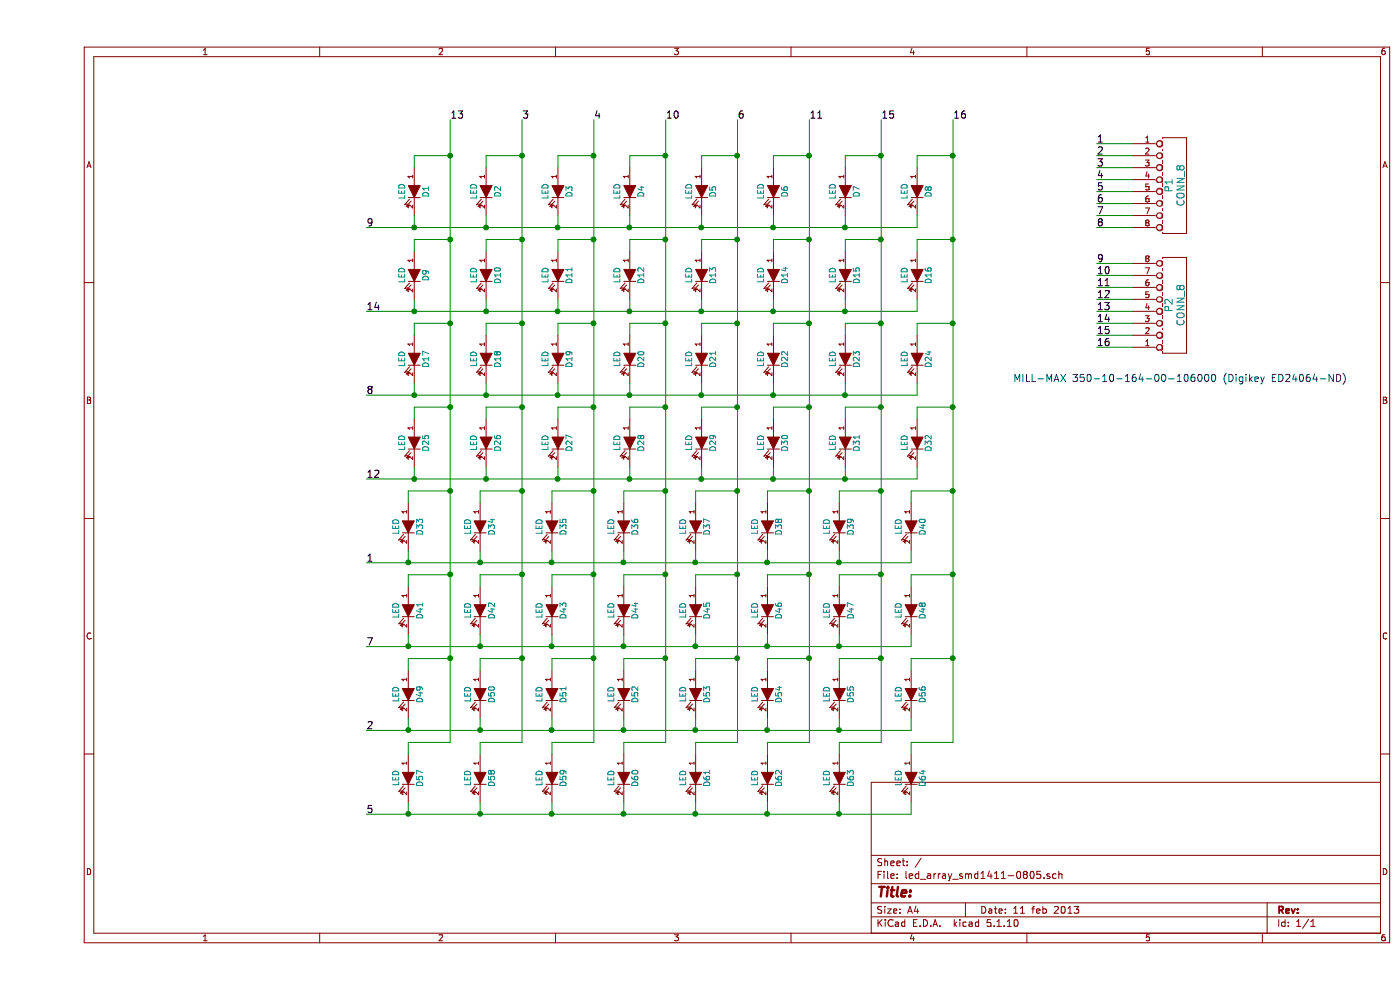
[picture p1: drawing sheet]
EESchema Schematic File Version 4
EELAYER 30 0
EELAYER END
$Descr A4 11693 8268
encoding utf-8
Sheet 1 1
Title ""
Date "11 feb 2013"
Rev ""
Comp ""
Comment1 ""
Comment2 ""
Comment3 ""
Comment4 ""
$EndDescr
Text Label 7650 1000 0    60   ~ 0
16
Text Label 7050 1000 0    60   ~ 0
15
Text Label 6450 1000 0    60   ~ 0
11
Text Label 5850 1000 0    60   ~ 0
6
Text Label 5250 1000 0    60   ~ 0
10
Text Label 4650 1000 0    60   ~ 0
4
Text Label 4050 1000 0    60   ~ 0
3
Text Label 3450 1000 0    60   ~ 0
13
Text Label 2750 6800 0    60   ~ 0
5
Text Label 2750 6100 0    60   ~ 0
2
Text Label 2750 5400 0    60   ~ 0
7
Text Label 2750 4700 0    60   ~ 0
1
Text Label 2750 4000 0    60   ~ 0
12
Text Label 2750 3300 0    60   ~ 0
8
Text Label 2750 2600 0    60   ~ 0
14
Text Label 2750 1900 0    60   ~ 0
9
Connection ~ 6700 6800
Wire Wire Line
	7300 6700 7300 6800
Wire Wire Line
	7300 6800 6700 6800
Connection ~ 5500 6800
Wire Wire Line
	6100 6800 6100 6700
Connection ~ 4300 6800
Wire Wire Line
	4900 6800 4900 6700
Connection ~ 3100 6800
Wire Wire Line
	3700 6800 3700 6700
Connection ~ 6700 6100
Wire Wire Line
	7300 6000 7300 6100
Wire Wire Line
	7300 6100 6700 6100
Connection ~ 5500 6100
Connection ~ 4900 6100
Wire Wire Line
	5500 6100 5500 6000
Connection ~ 3700 6100
Wire Wire Line
	4300 6100 4300 6000
Wire Wire Line
	3100 6100 3100 6000
Connection ~ 6100 5400
Wire Wire Line
	6700 5400 6700 5300
Connection ~ 4900 5400
Wire Wire Line
	5500 5400 5500 5300
Connection ~ 3700 5400
Connection ~ 3100 5400
Wire Wire Line
	3700 5400 3700 5300
Connection ~ 6700 4700
Wire Wire Line
	7300 4600 7300 4700
Wire Wire Line
	7300 4700 6700 4700
Connection ~ 5500 4700
Wire Wire Line
	6100 4700 6100 4600
Connection ~ 4300 4700
Wire Wire Line
	4900 4700 4900 4600
Connection ~ 3100 4700
Wire Wire Line
	3700 4700 3700 4600
Connection ~ 6150 4000
Wire Wire Line
	6750 4000 6750 3900
Connection ~ 4950 4000
Wire Wire Line
	5550 4000 5550 3900
Connection ~ 3750 4000
Connection ~ 3150 4000
Wire Wire Line
	3750 4000 3750 3900
Connection ~ 6150 3300
Wire Wire Line
	6750 3300 6750 3200
Connection ~ 4950 3300
Wire Wire Line
	5550 3300 5550 3200
Connection ~ 3750 3300
Wire Wire Line
	4350 3300 4350 3200
Wire Wire Line
	3150 3300 3150 3200
Connection ~ 6750 2600
Wire Wire Line
	7350 2500 7350 2600
Wire Wire Line
	7350 2600 6750 2600
Connection ~ 5550 2600
Wire Wire Line
	6150 2600 6150 2500
Connection ~ 4350 2600
Wire Wire Line
	4950 2600 4950 2500
Connection ~ 3150 2600
Wire Wire Line
	3750 2600 3750 2500
Connection ~ 6150 1900
Connection ~ 4950 1900
Connection ~ 3750 1900
Wire Wire Line
	6750 1900 6750 1800
Wire Wire Line
	5550 1900 5550 1800
Wire Wire Line
	4350 1900 4350 1800
Wire Wire Line
	3150 1900 3150 1800
Connection ~ 7650 4800
Wire Wire Line
	7300 5600 7300 5500
Wire Wire Line
	7300 5500 7650 5500
Connection ~ 7650 3400
Wire Wire Line
	7300 4200 7300 4100
Wire Wire Line
	7300 4100 7650 4100
Connection ~ 7650 2000
Wire Wire Line
	7350 2800 7350 2700
Wire Wire Line
	7350 2700 7650 2700
Wire Wire Line
	7350 1400 7350 1300
Wire Wire Line
	7350 1300 7650 1300
Connection ~ 7050 5500
Wire Wire Line
	6700 6300 6700 6200
Wire Wire Line
	6700 6200 7050 6200
Wire Wire Line
	7050 6200 7050 5500
Connection ~ 7050 4100
Wire Wire Line
	6700 4900 6700 4800
Wire Wire Line
	6700 4800 7050 4800
Connection ~ 7050 2700
Wire Wire Line
	6750 3500 6750 3400
Wire Wire Line
	6750 3400 7050 3400
Connection ~ 7050 1300
Wire Wire Line
	6750 2100 6750 2000
Wire Wire Line
	6750 2000 7050 2000
Connection ~ 6450 5500
Wire Wire Line
	6100 6300 6100 6200
Wire Wire Line
	6100 6200 6450 6200
Wire Wire Line
	6450 6200 6450 5500
Connection ~ 6450 4100
Wire Wire Line
	6100 4900 6100 4800
Wire Wire Line
	6100 4800 6450 4800
Connection ~ 6450 2700
Wire Wire Line
	6150 3500 6150 3400
Wire Wire Line
	6150 3400 6450 3400
Connection ~ 6450 1300
Wire Wire Line
	6150 2100 6150 2000
Wire Wire Line
	6150 2000 6450 2000
Connection ~ 5850 5500
Wire Wire Line
	5500 6300 5500 6200
Wire Wire Line
	5500 6200 5850 6200
Wire Wire Line
	5850 6200 5850 5500
Connection ~ 5850 4100
Wire Wire Line
	5500 4900 5500 4800
Wire Wire Line
	5500 4800 5850 4800
Connection ~ 5850 2700
Wire Wire Line
	5550 3500 5550 3400
Wire Wire Line
	5550 3400 5850 3400
Connection ~ 5850 1300
Wire Wire Line
	5550 2100 5550 2000
Wire Wire Line
	5550 2000 5850 2000
Connection ~ 5250 5500
Wire Wire Line
	4900 6300 4900 6200
Wire Wire Line
	4900 6200 5250 6200
Wire Wire Line
	5250 6200 5250 5500
Connection ~ 5250 4100
Wire Wire Line
	4900 4900 4900 4800
Wire Wire Line
	4900 4800 5250 4800
Connection ~ 5250 2700
Wire Wire Line
	4950 3500 4950 3400
Wire Wire Line
	4950 3400 5250 3400
Wire Wire Line
	4950 2100 4950 2000
Wire Wire Line
	4950 2000 5250 2000
Connection ~ 4650 4800
Wire Wire Line
	4300 5600 4300 5500
Wire Wire Line
	4300 5500 4650 5500
Connection ~ 4650 3400
Wire Wire Line
	4300 4200 4300 4100
Wire Wire Line
	4300 4100 4650 4100
Connection ~ 4650 2000
Wire Wire Line
	4350 2800 4350 2700
Wire Wire Line
	4350 2700 4650 2700
Wire Wire Line
	4350 1400 4350 1300
Wire Wire Line
	4350 1300 4650 1300
Connection ~ 4050 5500
Wire Wire Line
	3700 6300 3700 6200
Wire Wire Line
	3700 6200 4050 6200
Wire Wire Line
	4050 6200 4050 5500
Connection ~ 4050 4100
Wire Wire Line
	3700 4900 3700 4800
Wire Wire Line
	3700 4800 4050 4800
Connection ~ 4050 2700
Wire Wire Line
	3750 3500 3750 3400
Wire Wire Line
	3750 3400 4050 3400
Connection ~ 4050 1300
Wire Wire Line
	3750 2100 3750 2000
Wire Wire Line
	3750 2000 4050 2000
Wire Wire Line
	3450 1000 3450 1300
Connection ~ 3450 4800
Wire Wire Line
	3100 5600 3100 5500
Wire Wire Line
	3100 5500 3450 5500
Connection ~ 3450 3400
Wire Wire Line
	3100 4200 3100 4100
Wire Wire Line
	3100 4100 3450 4100
Connection ~ 3450 2000
Wire Wire Line
	3150 2800 3150 2700
Wire Wire Line
	3150 2700 3450 2700
Wire Wire Line
	3150 1400 3150 1300
Wire Wire Line
	3150 1300 3450 1300
Wire Wire Line
	9150 2900 8850 2900
Wire Wire Line
	9150 2700 8850 2700
Wire Wire Line
	9150 2500 8850 2500
Wire Wire Line
	9150 2300 8850 2300
Wire Wire Line
	9150 2200 8850 2200
Wire Wire Line
	9150 1800 8850 1800
Wire Wire Line
	9150 1600 8850 1600
Wire Wire Line
	9150 1400 8850 1400
Wire Wire Line
	9150 1200 8850 1200
Wire Wire Line
	9150 1300 8850 1300
Wire Wire Line
	9150 1500 8850 1500
Wire Wire Line
	9150 1700 8850 1700
Wire Wire Line
	9150 1900 8850 1900
Wire Wire Line
	9150 2400 8850 2400
Wire Wire Line
	9150 2600 8850 2600
Wire Wire Line
	9150 2800 8850 2800
Wire Wire Line
	3450 2000 3150 2000
Wire Wire Line
	3150 2000 3150 2100
Connection ~ 3450 1300
Wire Wire Line
	3450 3400 3150 3400
Wire Wire Line
	3150 3400 3150 3500
Connection ~ 3450 2700
Wire Wire Line
	3450 4800 3100 4800
Wire Wire Line
	3100 4800 3100 4900
Connection ~ 3450 4100
Wire Wire Line
	3450 6200 3100 6200
Wire Wire Line
	3100 6200 3100 6300
Connection ~ 3450 5500
Wire Wire Line
	4050 1300 3750 1300
Wire Wire Line
	3750 1300 3750 1400
Wire Wire Line
	4050 2700 3750 2700
Wire Wire Line
	3750 2700 3750 2800
Connection ~ 4050 2000
Wire Wire Line
	4050 4100 3700 4100
Wire Wire Line
	3700 4100 3700 4200
Connection ~ 4050 3400
Wire Wire Line
	4050 5500 3700 5500
Wire Wire Line
	3700 5500 3700 5600
Connection ~ 4050 4800
Wire Wire Line
	4650 2000 4350 2000
Wire Wire Line
	4350 2000 4350 2100
Connection ~ 4650 1300
Wire Wire Line
	4650 3400 4350 3400
Wire Wire Line
	4350 3400 4350 3500
Connection ~ 4650 2700
Wire Wire Line
	4650 4800 4300 4800
Wire Wire Line
	4300 4800 4300 4900
Connection ~ 4650 4100
Wire Wire Line
	4650 1000 4650 1300
Wire Wire Line
	4650 6200 4300 6200
Wire Wire Line
	4300 6200 4300 6300
Connection ~ 4650 5500
Wire Wire Line
	5250 1300 4950 1300
Wire Wire Line
	4950 1300 4950 1400
Connection ~ 5250 1300
Wire Wire Line
	5250 2700 4950 2700
Wire Wire Line
	4950 2700 4950 2800
Connection ~ 5250 2000
Wire Wire Line
	5250 4100 4900 4100
Wire Wire Line
	4900 4100 4900 4200
Connection ~ 5250 3400
Wire Wire Line
	5250 5500 4900 5500
Wire Wire Line
	4900 5500 4900 5600
Connection ~ 5250 4800
Wire Wire Line
	5850 1300 5550 1300
Wire Wire Line
	5550 1300 5550 1400
Wire Wire Line
	5850 2700 5550 2700
Wire Wire Line
	5550 2700 5550 2800
Connection ~ 5850 2000
Wire Wire Line
	5850 4100 5500 4100
Wire Wire Line
	5500 4100 5500 4200
Connection ~ 5850 3400
Wire Wire Line
	5850 5500 5500 5500
Wire Wire Line
	5500 5500 5500 5600
Connection ~ 5850 4800
Wire Wire Line
	6450 1300 6150 1300
Wire Wire Line
	6150 1300 6150 1400
Wire Wire Line
	6450 2700 6150 2700
Wire Wire Line
	6150 2700 6150 2800
Connection ~ 6450 2000
Wire Wire Line
	6450 4100 6100 4100
Wire Wire Line
	6100 4100 6100 4200
Connection ~ 6450 3400
Wire Wire Line
	6450 5500 6100 5500
Wire Wire Line
	6100 5500 6100 5600
Connection ~ 6450 4800
Wire Wire Line
	7050 1300 6750 1300
Wire Wire Line
	6750 1300 6750 1400
Wire Wire Line
	7050 2700 6750 2700
Wire Wire Line
	6750 2700 6750 2800
Connection ~ 7050 2000
Wire Wire Line
	7050 4100 6700 4100
Wire Wire Line
	6700 4100 6700 4200
Connection ~ 7050 3400
Wire Wire Line
	7050 5500 6700 5500
Wire Wire Line
	6700 5500 6700 5600
Connection ~ 7050 4800
Wire Wire Line
	7650 2000 7350 2000
Wire Wire Line
	7350 2000 7350 2100
Connection ~ 7650 1300
Wire Wire Line
	7650 3400 7350 3400
Wire Wire Line
	7350 3400 7350 3500
Connection ~ 7650 2700
Wire Wire Line
	7650 4800 7300 4800
Wire Wire Line
	7300 4800 7300 4900
Connection ~ 7650 4100
Wire Wire Line
	7650 1000 7650 1300
Wire Wire Line
	7650 6200 7300 6200
Wire Wire Line
	7300 6200 7300 6300
Connection ~ 7650 5500
Wire Wire Line
	3750 1900 3750 1800
Wire Wire Line
	4950 1900 4950 1800
Wire Wire Line
	6150 1900 6150 1800
Wire Wire Line
	7350 1800 7350 1900
Connection ~ 3150 1900
Connection ~ 4350 1900
Connection ~ 5550 1900
Wire Wire Line
	7350 1900 6750 1900
Connection ~ 6750 1900
Wire Wire Line
	3150 2600 3150 2500
Wire Wire Line
	4350 2600 4350 2500
Connection ~ 3750 2600
Wire Wire Line
	5550 2600 5550 2500
Connection ~ 4950 2600
Wire Wire Line
	6750 2600 6750 2500
Connection ~ 6150 2600
Wire Wire Line
	3750 3300 3750 3200
Connection ~ 3150 3300
Wire Wire Line
	4950 3300 4950 3200
Connection ~ 4350 3300
Wire Wire Line
	6150 3300 6150 3200
Connection ~ 5550 3300
Wire Wire Line
	2750 3300 3150 3300
Wire Wire Line
	7350 3300 7350 3200
Connection ~ 6750 3300
Wire Wire Line
	3150 4000 3150 3900
Wire Wire Line
	4350 4000 4350 3900
Wire Wire Line
	4950 4000 4950 3900
Connection ~ 4350 4000
Wire Wire Line
	6150 4000 6150 3900
Connection ~ 5550 4000
Wire Wire Line
	2750 4000 3150 4000
Wire Wire Line
	7350 4000 7350 3900
Connection ~ 6750 4000
Wire Wire Line
	3100 4700 3100 4600
Wire Wire Line
	4300 4700 4300 4600
Connection ~ 3700 4700
Wire Wire Line
	5500 4700 5500 4600
Connection ~ 4900 4700
Wire Wire Line
	6700 4700 6700 4600
Connection ~ 6100 4700
Wire Wire Line
	3100 5400 3100 5300
Wire Wire Line
	4300 5400 4300 5300
Wire Wire Line
	4900 5400 4900 5300
Connection ~ 4300 5400
Wire Wire Line
	6100 5400 6100 5300
Connection ~ 5500 5400
Wire Wire Line
	2750 5400 3100 5400
Wire Wire Line
	7300 5400 7300 5300
Connection ~ 6700 5400
Wire Wire Line
	3700 6100 3700 6000
Connection ~ 3100 6100
Wire Wire Line
	4900 6100 4900 6000
Connection ~ 4300 6100
Wire Wire Line
	6100 6100 6100 6000
Wire Wire Line
	6700 6100 6700 6000
Connection ~ 6100 6100
Wire Wire Line
	3100 6800 3100 6700
Wire Wire Line
	4300 6800 4300 6700
Connection ~ 3700 6800
Wire Wire Line
	5500 6800 5500 6700
Connection ~ 4900 6800
Wire Wire Line
	6700 6800 6700 6700
Connection ~ 6100 6800
$Comp
L led_array_smd1411-0805:LED D33
U 1 1
P 3100 4400
F 0 "D33" H 3100 4500 50  0000 C CNN
F 1 "LED" H 3100 4300 50  0000 C CNN
F 2 "" H 3100 4400 60  0001 C CNN
F 3 "" H 3100 4400 60  0001 C CNN
	1    3100 4400
	0    1    1    0   
$EndComp
$Comp
L led_array_smd1411-0805:LED D34
U 1 1
P 3700 4400
F 0 "D34" H 3700 4500 50  0000 C CNN
F 1 "LED" H 3700 4300 50  0000 C CNN
F 2 "" H 3700 4400 60  0001 C CNN
F 3 "" H 3700 4400 60  0001 C CNN
	1    3700 4400
	0    1    1    0   
$EndComp
$Comp
L led_array_smd1411-0805:LED D36
U 1 1
P 4900 4400
F 0 "D36" H 4900 4500 50  0000 C CNN
F 1 "LED" H 4900 4300 50  0000 C CNN
F 2 "" H 4900 4400 60  0001 C CNN
F 3 "" H 4900 4400 60  0001 C CNN
	1    4900 4400
	0    1    1    0   
$EndComp
$Comp
L led_array_smd1411-0805:LED D35
U 1 1
P 4300 4400
F 0 "D35" H 4300 4500 50  0000 C CNN
F 1 "LED" H 4300 4300 50  0000 C CNN
F 2 "" H 4300 4400 60  0001 C CNN
F 3 "" H 4300 4400 60  0001 C CNN
	1    4300 4400
	0    1    1    0   
$EndComp
$Comp
L led_array_smd1411-0805:LED D39
U 1 1
P 6700 4400
F 0 "D39" H 6700 4500 50  0000 C CNN
F 1 "LED" H 6700 4300 50  0000 C CNN
F 2 "" H 6700 4400 60  0001 C CNN
F 3 "" H 6700 4400 60  0001 C CNN
	1    6700 4400
	0    1    1    0   
$EndComp
$Comp
L led_array_smd1411-0805:LED D40
U 1 1
P 7300 4400
F 0 "D40" H 7300 4500 50  0000 C CNN
F 1 "LED" H 7300 4300 50  0000 C CNN
F 2 "" H 7300 4400 60  0001 C CNN
F 3 "" H 7300 4400 60  0001 C CNN
	1    7300 4400
	0    1    1    0   
$EndComp
$Comp
L led_array_smd1411-0805:LED D38
U 1 1
P 6100 4400
F 0 "D38" H 6100 4500 50  0000 C CNN
F 1 "LED" H 6100 4300 50  0000 C CNN
F 2 "" H 6100 4400 60  0001 C CNN
F 3 "" H 6100 4400 60  0001 C CNN
	1    6100 4400
	0    1    1    0   
$EndComp
$Comp
L led_array_smd1411-0805:LED D37
U 1 1
P 5500 4400
F 0 "D37" H 5500 4500 50  0000 C CNN
F 1 "LED" H 5500 4300 50  0000 C CNN
F 2 "" H 5500 4400 60  0001 C CNN
F 3 "" H 5500 4400 60  0001 C CNN
	1    5500 4400
	0    1    1    0   
$EndComp
$Comp
L led_array_smd1411-0805:LED D45
U 1 1
P 5500 5100
F 0 "D45" H 5500 5200 50  0000 C CNN
F 1 "LED" H 5500 5000 50  0000 C CNN
F 2 "" H 5500 5100 60  0001 C CNN
F 3 "" H 5500 5100 60  0001 C CNN
	1    5500 5100
	0    1    1    0   
$EndComp
$Comp
L led_array_smd1411-0805:LED D46
U 1 1
P 6100 5100
F 0 "D46" H 6100 5200 50  0000 C CNN
F 1 "LED" H 6100 5000 50  0000 C CNN
F 2 "" H 6100 5100 60  0001 C CNN
F 3 "" H 6100 5100 60  0001 C CNN
	1    6100 5100
	0    1    1    0   
$EndComp
$Comp
L led_array_smd1411-0805:LED D48
U 1 1
P 7300 5100
F 0 "D48" H 7300 5200 50  0000 C CNN
F 1 "LED" H 7300 5000 50  0000 C CNN
F 2 "" H 7300 5100 60  0001 C CNN
F 3 "" H 7300 5100 60  0001 C CNN
	1    7300 5100
	0    1    1    0   
$EndComp
$Comp
L led_array_smd1411-0805:LED D47
U 1 1
P 6700 5100
F 0 "D47" H 6700 5200 50  0000 C CNN
F 1 "LED" H 6700 5000 50  0000 C CNN
F 2 "" H 6700 5100 60  0001 C CNN
F 3 "" H 6700 5100 60  0001 C CNN
	1    6700 5100
	0    1    1    0   
$EndComp
$Comp
L led_array_smd1411-0805:LED D43
U 1 1
P 4300 5100
F 0 "D43" H 4300 5200 50  0000 C CNN
F 1 "LED" H 4300 5000 50  0000 C CNN
F 2 "" H 4300 5100 60  0001 C CNN
F 3 "" H 4300 5100 60  0001 C CNN
	1    4300 5100
	0    1    1    0   
$EndComp
$Comp
L led_array_smd1411-0805:LED D44
U 1 1
P 4900 5100
F 0 "D44" H 4900 5200 50  0000 C CNN
F 1 "LED" H 4900 5000 50  0000 C CNN
F 2 "" H 4900 5100 60  0001 C CNN
F 3 "" H 4900 5100 60  0001 C CNN
	1    4900 5100
	0    1    1    0   
$EndComp
$Comp
L led_array_smd1411-0805:LED D42
U 1 1
P 3700 5100
F 0 "D42" H 3700 5200 50  0000 C CNN
F 1 "LED" H 3700 5000 50  0000 C CNN
F 2 "" H 3700 5100 60  0001 C CNN
F 3 "" H 3700 5100 60  0001 C CNN
	1    3700 5100
	0    1    1    0   
$EndComp
$Comp
L led_array_smd1411-0805:LED D41
U 1 1
P 3100 5100
F 0 "D41" H 3100 5200 50  0000 C CNN
F 1 "LED" H 3100 5000 50  0000 C CNN
F 2 "" H 3100 5100 60  0001 C CNN
F 3 "" H 3100 5100 60  0001 C CNN
	1    3100 5100
	0    1    1    0   
$EndComp
$Comp
L led_array_smd1411-0805:LED D57
U 1 1
P 3100 6500
F 0 "D57" H 3100 6600 50  0000 C CNN
F 1 "LED" H 3100 6400 50  0000 C CNN
F 2 "" H 3100 6500 60  0001 C CNN
F 3 "" H 3100 6500 60  0001 C CNN
	1    3100 6500
	0    1    1    0   
$EndComp
$Comp
L led_array_smd1411-0805:LED D58
U 1 1
P 3700 6500
F 0 "D58" H 3700 6600 50  0000 C CNN
F 1 "LED" H 3700 6400 50  0000 C CNN
F 2 "" H 3700 6500 60  0001 C CNN
F 3 "" H 3700 6500 60  0001 C CNN
	1    3700 6500
	0    1    1    0   
$EndComp
$Comp
L led_array_smd1411-0805:LED D60
U 1 1
P 4900 6500
F 0 "D60" H 4900 6600 50  0000 C CNN
F 1 "LED" H 4900 6400 50  0000 C CNN
F 2 "" H 4900 6500 60  0001 C CNN
F 3 "" H 4900 6500 60  0001 C CNN
	1    4900 6500
	0    1    1    0   
$EndComp
$Comp
L led_array_smd1411-0805:LED D59
U 1 1
P 4300 6500
F 0 "D59" H 4300 6600 50  0000 C CNN
F 1 "LED" H 4300 6400 50  0000 C CNN
F 2 "" H 4300 6500 60  0001 C CNN
F 3 "" H 4300 6500 60  0001 C CNN
	1    4300 6500
	0    1    1    0   
$EndComp
$Comp
L led_array_smd1411-0805:LED D63
U 1 1
P 6700 6500
F 0 "D63" H 6700 6600 50  0000 C CNN
F 1 "LED" H 6700 6400 50  0000 C CNN
F 2 "" H 6700 6500 60  0001 C CNN
F 3 "" H 6700 6500 60  0001 C CNN
	1    6700 6500
	0    1    1    0   
$EndComp
$Comp
L led_array_smd1411-0805:LED D64
U 1 1
P 7300 6500
F 0 "D64" H 7300 6600 50  0000 C CNN
F 1 "LED" H 7300 6400 50  0000 C CNN
F 2 "" H 7300 6500 60  0001 C CNN
F 3 "" H 7300 6500 60  0001 C CNN
	1    7300 6500
	0    1    1    0   
$EndComp
$Comp
L led_array_smd1411-0805:LED D62
U 1 1
P 6100 6500
F 0 "D62" H 6100 6600 50  0000 C CNN
F 1 "LED" H 6100 6400 50  0000 C CNN
F 2 "" H 6100 6500 60  0001 C CNN
F 3 "" H 6100 6500 60  0001 C CNN
	1    6100 6500
	0    1    1    0   
$EndComp
$Comp
L led_array_smd1411-0805:LED D61
U 1 1
P 5500 6500
F 0 "D61" H 5500 6600 50  0000 C CNN
F 1 "LED" H 5500 6400 50  0000 C CNN
F 2 "" H 5500 6500 60  0001 C CNN
F 3 "" H 5500 6500 60  0001 C CNN
	1    5500 6500
	0    1    1    0   
$EndComp
$Comp
L led_array_smd1411-0805:LED D53
U 1 1
P 5500 5800
F 0 "D53" H 5500 5900 50  0000 C CNN
F 1 "LED" H 5500 5700 50  0000 C CNN
F 2 "" H 5500 5800 60  0001 C CNN
F 3 "" H 5500 5800 60  0001 C CNN
	1    5500 5800
	0    1    1    0   
$EndComp
$Comp
L led_array_smd1411-0805:LED D54
U 1 1
P 6100 5800
F 0 "D54" H 6100 5900 50  0000 C CNN
F 1 "LED" H 6100 5700 50  0000 C CNN
F 2 "" H 6100 5800 60  0001 C CNN
F 3 "" H 6100 5800 60  0001 C CNN
	1    6100 5800
	0    1    1    0   
$EndComp
$Comp
L led_array_smd1411-0805:LED D56
U 1 1
P 7300 5800
F 0 "D56" H 7300 5900 50  0000 C CNN
F 1 "LED" H 7300 5700 50  0000 C CNN
F 2 "" H 7300 5800 60  0001 C CNN
F 3 "" H 7300 5800 60  0001 C CNN
	1    7300 5800
	0    1    1    0   
$EndComp
$Comp
L led_array_smd1411-0805:LED D55
U 1 1
P 6700 5800
F 0 "D55" H 6700 5900 50  0000 C CNN
F 1 "LED" H 6700 5700 50  0000 C CNN
F 2 "" H 6700 5800 60  0001 C CNN
F 3 "" H 6700 5800 60  0001 C CNN
	1    6700 5800
	0    1    1    0   
$EndComp
$Comp
L led_array_smd1411-0805:LED D51
U 1 1
P 4300 5800
F 0 "D51" H 4300 5900 50  0000 C CNN
F 1 "LED" H 4300 5700 50  0000 C CNN
F 2 "" H 4300 5800 60  0001 C CNN
F 3 "" H 4300 5800 60  0001 C CNN
	1    4300 5800
	0    1    1    0   
$EndComp
$Comp
L led_array_smd1411-0805:LED D52
U 1 1
P 4900 5800
F 0 "D52" H 4900 5900 50  0000 C CNN
F 1 "LED" H 4900 5700 50  0000 C CNN
F 2 "" H 4900 5800 60  0001 C CNN
F 3 "" H 4900 5800 60  0001 C CNN
	1    4900 5800
	0    1    1    0   
$EndComp
$Comp
L led_array_smd1411-0805:LED D50
U 1 1
P 3700 5800
F 0 "D50" H 3700 5900 50  0000 C CNN
F 1 "LED" H 3700 5700 50  0000 C CNN
F 2 "" H 3700 5800 60  0001 C CNN
F 3 "" H 3700 5800 60  0001 C CNN
	1    3700 5800
	0    1    1    0   
$EndComp
$Comp
L led_array_smd1411-0805:LED D49
U 1 1
P 3100 5800
F 0 "D49" H 3100 5900 50  0000 C CNN
F 1 "LED" H 3100 5700 50  0000 C CNN
F 2 "" H 3100 5800 60  0001 C CNN
F 3 "" H 3100 5800 60  0001 C CNN
	1    3100 5800
	0    1    1    0   
$EndComp
$Comp
L led_array_smd1411-0805:LED D17
U 1 1
P 3150 3000
F 0 "D17" H 3150 3100 50  0000 C CNN
F 1 "LED" H 3150 2900 50  0000 C CNN
F 2 "" H 3150 3000 60  0001 C CNN
F 3 "" H 3150 3000 60  0001 C CNN
	1    3150 3000
	0    1    1    0   
$EndComp
$Comp
L led_array_smd1411-0805:LED D18
U 1 1
P 3750 3000
F 0 "D18" H 3750 3100 50  0000 C CNN
F 1 "LED" H 3750 2900 50  0000 C CNN
F 2 "" H 3750 3000 60  0001 C CNN
F 3 "" H 3750 3000 60  0001 C CNN
	1    3750 3000
	0    1    1    0   
$EndComp
$Comp
L led_array_smd1411-0805:LED D20
U 1 1
P 4950 3000
F 0 "D20" H 4950 3100 50  0000 C CNN
F 1 "LED" H 4950 2900 50  0000 C CNN
F 2 "" H 4950 3000 60  0001 C CNN
F 3 "" H 4950 3000 60  0001 C CNN
	1    4950 3000
	0    1    1    0   
$EndComp
$Comp
L led_array_smd1411-0805:LED D19
U 1 1
P 4350 3000
F 0 "D19" H 4350 3100 50  0000 C CNN
F 1 "LED" H 4350 2900 50  0000 C CNN
F 2 "" H 4350 3000 60  0001 C CNN
F 3 "" H 4350 3000 60  0001 C CNN
	1    4350 3000
	0    1    1    0   
$EndComp
$Comp
L led_array_smd1411-0805:LED D23
U 1 1
P 6750 3000
F 0 "D23" H 6750 3100 50  0000 C CNN
F 1 "LED" H 6750 2900 50  0000 C CNN
F 2 "" H 6750 3000 60  0001 C CNN
F 3 "" H 6750 3000 60  0001 C CNN
	1    6750 3000
	0    1    1    0   
$EndComp
$Comp
L led_array_smd1411-0805:LED D24
U 1 1
P 7350 3000
F 0 "D24" H 7350 3100 50  0000 C CNN
F 1 "LED" H 7350 2900 50  0000 C CNN
F 2 "" H 7350 3000 60  0001 C CNN
F 3 "" H 7350 3000 60  0001 C CNN
	1    7350 3000
	0    1    1    0   
$EndComp
$Comp
L led_array_smd1411-0805:LED D22
U 1 1
P 6150 3000
F 0 "D22" H 6150 3100 50  0000 C CNN
F 1 "LED" H 6150 2900 50  0000 C CNN
F 2 "" H 6150 3000 60  0001 C CNN
F 3 "" H 6150 3000 60  0001 C CNN
	1    6150 3000
	0    1    1    0   
$EndComp
$Comp
L led_array_smd1411-0805:LED D21
U 1 1
P 5550 3000
F 0 "D21" H 5550 3100 50  0000 C CNN
F 1 "LED" H 5550 2900 50  0000 C CNN
F 2 "" H 5550 3000 60  0001 C CNN
F 3 "" H 5550 3000 60  0001 C CNN
	1    5550 3000
	0    1    1    0   
$EndComp
$Comp
L led_array_smd1411-0805:LED D29
U 1 1
P 5550 3700
F 0 "D29" H 5550 3800 50  0000 C CNN
F 1 "LED" H 5550 3600 50  0000 C CNN
F 2 "" H 5550 3700 60  0001 C CNN
F 3 "" H 5550 3700 60  0001 C CNN
	1    5550 3700
	0    1    1    0   
$EndComp
$Comp
L led_array_smd1411-0805:LED D30
U 1 1
P 6150 3700
F 0 "D30" H 6150 3800 50  0000 C CNN
F 1 "LED" H 6150 3600 50  0000 C CNN
F 2 "" H 6150 3700 60  0001 C CNN
F 3 "" H 6150 3700 60  0001 C CNN
	1    6150 3700
	0    1    1    0   
$EndComp
$Comp
L led_array_smd1411-0805:LED D32
U 1 1
P 7350 3700
F 0 "D32" H 7350 3800 50  0000 C CNN
F 1 "LED" H 7350 3600 50  0000 C CNN
F 2 "" H 7350 3700 60  0001 C CNN
F 3 "" H 7350 3700 60  0001 C CNN
	1    7350 3700
	0    1    1    0   
$EndComp
$Comp
L led_array_smd1411-0805:LED D31
U 1 1
P 6750 3700
F 0 "D31" H 6750 3800 50  0000 C CNN
F 1 "LED" H 6750 3600 50  0000 C CNN
F 2 "" H 6750 3700 60  0001 C CNN
F 3 "" H 6750 3700 60  0001 C CNN
	1    6750 3700
	0    1    1    0   
$EndComp
$Comp
L led_array_smd1411-0805:LED D27
U 1 1
P 4350 3700
F 0 "D27" H 4350 3800 50  0000 C CNN
F 1 "LED" H 4350 3600 50  0000 C CNN
F 2 "" H 4350 3700 60  0001 C CNN
F 3 "" H 4350 3700 60  0001 C CNN
	1    4350 3700
	0    1    1    0   
$EndComp
$Comp
L led_array_smd1411-0805:LED D28
U 1 1
P 4950 3700
F 0 "D28" H 4950 3800 50  0000 C CNN
F 1 "LED" H 4950 3600 50  0000 C CNN
F 2 "" H 4950 3700 60  0001 C CNN
F 3 "" H 4950 3700 60  0001 C CNN
	1    4950 3700
	0    1    1    0   
$EndComp
$Comp
L led_array_smd1411-0805:LED D26
U 1 1
P 3750 3700
F 0 "D26" H 3750 3800 50  0000 C CNN
F 1 "LED" H 3750 3600 50  0000 C CNN
F 2 "" H 3750 3700 60  0001 C CNN
F 3 "" H 3750 3700 60  0001 C CNN
	1    3750 3700
	0    1    1    0   
$EndComp
$Comp
L led_array_smd1411-0805:LED D25
U 1 1
P 3150 3700
F 0 "D25" H 3150 3800 50  0000 C CNN
F 1 "LED" H 3150 3600 50  0000 C CNN
F 2 "" H 3150 3700 60  0001 C CNN
F 3 "" H 3150 3700 60  0001 C CNN
	1    3150 3700
	0    1    1    0   
$EndComp
$Comp
L led_array_smd1411-0805:LED D9
U 1 1
P 3150 2300
F 0 "D9" H 3150 2400 50  0000 C CNN
F 1 "LED" H 3150 2200 50  0000 C CNN
F 2 "" H 3150 2300 60  0001 C CNN
F 3 "" H 3150 2300 60  0001 C CNN
	1    3150 2300
	0    1    1    0   
$EndComp
$Comp
L led_array_smd1411-0805:LED D10
U 1 1
P 3750 2300
F 0 "D10" H 3750 2400 50  0000 C CNN
F 1 "LED" H 3750 2200 50  0000 C CNN
F 2 "" H 3750 2300 60  0001 C CNN
F 3 "" H 3750 2300 60  0001 C CNN
	1    3750 2300
	0    1    1    0   
$EndComp
$Comp
L led_array_smd1411-0805:LED D12
U 1 1
P 4950 2300
F 0 "D12" H 4950 2400 50  0000 C CNN
F 1 "LED" H 4950 2200 50  0000 C CNN
F 2 "" H 4950 2300 60  0001 C CNN
F 3 "" H 4950 2300 60  0001 C CNN
	1    4950 2300
	0    1    1    0   
$EndComp
$Comp
L led_array_smd1411-0805:LED D11
U 1 1
P 4350 2300
F 0 "D11" H 4350 2400 50  0000 C CNN
F 1 "LED" H 4350 2200 50  0000 C CNN
F 2 "" H 4350 2300 60  0001 C CNN
F 3 "" H 4350 2300 60  0001 C CNN
	1    4350 2300
	0    1    1    0   
$EndComp
$Comp
L led_array_smd1411-0805:LED D15
U 1 1
P 6750 2300
F 0 "D15" H 6750 2400 50  0000 C CNN
F 1 "LED" H 6750 2200 50  0000 C CNN
F 2 "" H 6750 2300 60  0001 C CNN
F 3 "" H 6750 2300 60  0001 C CNN
	1    6750 2300
	0    1    1    0   
$EndComp
$Comp
L led_array_smd1411-0805:LED D16
U 1 1
P 7350 2300
F 0 "D16" H 7350 2400 50  0000 C CNN
F 1 "LED" H 7350 2200 50  0000 C CNN
F 2 "" H 7350 2300 60  0001 C CNN
F 3 "" H 7350 2300 60  0001 C CNN
	1    7350 2300
	0    1    1    0   
$EndComp
$Comp
L led_array_smd1411-0805:LED D14
U 1 1
P 6150 2300
F 0 "D14" H 6150 2400 50  0000 C CNN
F 1 "LED" H 6150 2200 50  0000 C CNN
F 2 "" H 6150 2300 60  0001 C CNN
F 3 "" H 6150 2300 60  0001 C CNN
	1    6150 2300
	0    1    1    0   
$EndComp
$Comp
L led_array_smd1411-0805:LED D13
U 1 1
P 5550 2300
F 0 "D13" H 5550 2400 50  0000 C CNN
F 1 "LED" H 5550 2200 50  0000 C CNN
F 2 "" H 5550 2300 60  0001 C CNN
F 3 "" H 5550 2300 60  0001 C CNN
	1    5550 2300
	0    1    1    0   
$EndComp
$Comp
L led_array_smd1411-0805:LED D5
U 1 1
P 5550 1600
F 0 "D5" H 5550 1700 50  0000 C CNN
F 1 "LED" H 5550 1500 50  0000 C CNN
F 2 "" H 5550 1600 60  0001 C CNN
F 3 "" H 5550 1600 60  0001 C CNN
	1    5550 1600
	0    1    1    0   
$EndComp
$Comp
L led_array_smd1411-0805:LED D6
U 1 1
P 6150 1600
F 0 "D6" H 6150 1700 50  0000 C CNN
F 1 "LED" H 6150 1500 50  0000 C CNN
F 2 "" H 6150 1600 60  0001 C CNN
F 3 "" H 6150 1600 60  0001 C CNN
	1    6150 1600
	0    1    1    0   
$EndComp
$Comp
L led_array_smd1411-0805:LED D8
U 1 1
P 7350 1600
F 0 "D8" H 7350 1700 50  0000 C CNN
F 1 "LED" H 7350 1500 50  0000 C CNN
F 2 "" H 7350 1600 60  0001 C CNN
F 3 "" H 7350 1600 60  0001 C CNN
	1    7350 1600
	0    1    1    0   
$EndComp
$Comp
L led_array_smd1411-0805:LED D7
U 1 1
P 6750 1600
F 0 "D7" H 6750 1700 50  0000 C CNN
F 1 "LED" H 6750 1500 50  0000 C CNN
F 2 "" H 6750 1600 60  0001 C CNN
F 3 "" H 6750 1600 60  0001 C CNN
	1    6750 1600
	0    1    1    0   
$EndComp
$Comp
L led_array_smd1411-0805:LED D3
U 1 1
P 4350 1600
F 0 "D3" H 4350 1700 50  0000 C CNN
F 1 "LED" H 4350 1500 50  0000 C CNN
F 2 "" H 4350 1600 60  0001 C CNN
F 3 "" H 4350 1600 60  0001 C CNN
	1    4350 1600
	0    1    1    0   
$EndComp
$Comp
L led_array_smd1411-0805:LED D4
U 1 1
P 4950 1600
F 0 "D4" H 4950 1700 50  0000 C CNN
F 1 "LED" H 4950 1500 50  0000 C CNN
F 2 "" H 4950 1600 60  0001 C CNN
F 3 "" H 4950 1600 60  0001 C CNN
	1    4950 1600
	0    1    1    0   
$EndComp
$Comp
L led_array_smd1411-0805:LED D2
U 1 1
P 3750 1600
F 0 "D2" H 3750 1700 50  0000 C CNN
F 1 "LED" H 3750 1500 50  0000 C CNN
F 2 "" H 3750 1600 60  0001 C CNN
F 3 "" H 3750 1600 60  0001 C CNN
	1    3750 1600
	0    1    1    0   
$EndComp
$Comp
L led_array_smd1411-0805:LED D1
U 1 1
P 3150 1600
F 0 "D1" H 3150 1700 50  0000 C CNN
F 1 "LED" H 3150 1500 50  0000 C CNN
F 2 "" H 3150 1600 60  0001 C CNN
F 3 "" H 3150 1600 60  0001 C CNN
	1    3150 1600
	0    1    1    0   
$EndComp
Text Label 8850 2900 0    60   ~ 0
16
Text Label 8850 2800 0    60   ~ 0
15
Text Label 8850 2700 0    60   ~ 0
14
Text Label 8850 2600 0    60   ~ 0
13
Text Label 8850 2500 0    60   ~ 0
12
Text Label 8850 2400 0    60   ~ 0
11
Text Label 8850 2300 0    60   ~ 0
10
Text Label 8850 2200 0    60   ~ 0
9
Text Label 8850 1900 0    60   ~ 0
8
Text Label 8850 1800 0    60   ~ 0
7
Text Label 8850 1700 0    60   ~ 0
6
Text Label 8850 1600 0    60   ~ 0
5
Text Label 8850 1500 0    60   ~ 0
4
Text Label 8850 1400 0    60   ~ 0
3
Text Label 8850 1300 0    60   ~ 0
2
Text Label 8850 1200 0    60   ~ 0
1
$Comp
L led_array_smd1411-0805:CONN_8 P2
U 1 1
P 9500 2550
F 0 "P2" V 9450 2550 60  0000 C CNN
F 1 "CONN_8" V 9550 2550 60  0000 C CNN
F 2 "" H 9500 2550 60  0001 C CNN
F 3 "" H 9500 2550 60  0001 C CNN
	1    9500 2550
	1    0    0    1   
$EndComp
$Comp
L led_array_smd1411-0805:CONN_8 P1
U 1 1
P 9500 1550
F 0 "P1" V 9450 1550 60  0000 C CNN
F 1 "CONN_8" V 9550 1550 60  0000 C CNN
F 2 "" H 9500 1550 60  0001 C CNN
F 3 "" H 9500 1550 60  0001 C CNN
	1    9500 1550
	1    0    0    -1  
$EndComp
Text Notes 8150 3200 0    60   ~ 0
MILL-MAX 350-10-164-00-106000 (Digikey ED24064-ND)
Wire Wire Line
	6700 6800 6100 6800
Wire Wire Line
	5500 6800 4900 6800
Wire Wire Line
	4300 6800 3700 6800
Wire Wire Line
	3100 6800 2750 6800
Wire Wire Line
	6700 6100 6100 6100
Wire Wire Line
	5500 6100 4900 6100
Wire Wire Line
	4900 6100 4300 6100
Wire Wire Line
	3700 6100 3100 6100
Wire Wire Line
	6100 5400 6700 5400
Wire Wire Line
	4900 5400 5500 5400
Wire Wire Line
	3700 5400 4300 5400
Wire Wire Line
	3100 5400 3700 5400
Wire Wire Line
	6700 4700 6100 4700
Wire Wire Line
	5500 4700 4900 4700
Wire Wire Line
	4300 4700 3700 4700
Wire Wire Line
	3100 4700 2750 4700
Wire Wire Line
	6150 4000 6750 4000
Wire Wire Line
	4950 4000 5550 4000
Wire Wire Line
	3750 4000 4350 4000
Wire Wire Line
	3150 4000 3750 4000
Wire Wire Line
	6150 3300 6750 3300
Wire Wire Line
	4950 3300 5550 3300
Wire Wire Line
	3750 3300 4350 3300
Wire Wire Line
	6750 2600 6150 2600
Wire Wire Line
	5550 2600 4950 2600
Wire Wire Line
	4350 2600 3750 2600
Wire Wire Line
	3150 2600 2750 2600
Wire Wire Line
	6150 1900 5550 1900
Wire Wire Line
	4950 1900 4350 1900
Wire Wire Line
	3750 1900 3150 1900
Wire Wire Line
	7650 4800 7650 5500
Wire Wire Line
	7650 3400 7650 4100
Wire Wire Line
	7650 2000 7650 2700
Wire Wire Line
	7050 5500 7050 4800
Wire Wire Line
	7050 4100 7050 3400
Wire Wire Line
	7050 2700 7050 2000
Wire Wire Line
	7050 1300 7050 1000
Wire Wire Line
	6450 5500 6450 4800
Wire Wire Line
	6450 4100 6450 3400
Wire Wire Line
	6450 2700 6450 2000
Wire Wire Line
	6450 1300 6450 1000
Wire Wire Line
	5850 5500 5850 4800
Wire Wire Line
	5850 4100 5850 3400
Wire Wire Line
	5850 2700 5850 2000
Wire Wire Line
	5850 1300 5850 1000
Wire Wire Line
	5250 5500 5250 4800
Wire Wire Line
	5250 4100 5250 3400
Wire Wire Line
	5250 2700 5250 2000
Wire Wire Line
	4650 4800 4650 5500
Wire Wire Line
	4650 3400 4650 4100
Wire Wire Line
	4650 2000 4650 2700
Wire Wire Line
	4050 5500 4050 4800
Wire Wire Line
	4050 4100 4050 3400
Wire Wire Line
	4050 2700 4050 2000
Wire Wire Line
	4050 1300 4050 1000
Wire Wire Line
	3450 4800 3450 5500
Wire Wire Line
	3450 3400 3450 4100
Wire Wire Line
	3450 2000 3450 2700
Wire Wire Line
	3450 1300 3450 2000
Wire Wire Line
	3450 2700 3450 3400
Wire Wire Line
	3450 4100 3450 4800
Wire Wire Line
	3450 5500 3450 6200
Wire Wire Line
	4050 2000 4050 1300
Wire Wire Line
	4050 3400 4050 2700
Wire Wire Line
	4050 4800 4050 4100
Wire Wire Line
	4650 1300 4650 2000
Wire Wire Line
	4650 2700 4650 3400
Wire Wire Line
	4650 4100 4650 4800
Wire Wire Line
	4650 5500 4650 6200
Wire Wire Line
	5250 1300 5250 1000
Wire Wire Line
	5250 2000 5250 1300
Wire Wire Line
	5250 3400 5250 2700
Wire Wire Line
	5250 4800 5250 4100
Wire Wire Line
	5850 2000 5850 1300
Wire Wire Line
	5850 3400 5850 2700
Wire Wire Line
	5850 4800 5850 4100
Wire Wire Line
	6450 2000 6450 1300
Wire Wire Line
	6450 3400 6450 2700
Wire Wire Line
	6450 4800 6450 4100
Wire Wire Line
	7050 2000 7050 1300
Wire Wire Line
	7050 3400 7050 2700
Wire Wire Line
	7050 4800 7050 4100
Wire Wire Line
	7650 1300 7650 2000
Wire Wire Line
	7650 2700 7650 3400
Wire Wire Line
	7650 4100 7650 4800
Wire Wire Line
	7650 5500 7650 6200
Wire Wire Line
	3150 1900 2750 1900
Wire Wire Line
	4350 1900 3750 1900
Wire Wire Line
	5550 1900 4950 1900
Wire Wire Line
	6750 1900 6150 1900
Wire Wire Line
	3750 2600 3150 2600
Wire Wire Line
	4950 2600 4350 2600
Wire Wire Line
	6150 2600 5550 2600
Wire Wire Line
	3150 3300 3750 3300
Wire Wire Line
	4350 3300 4950 3300
Wire Wire Line
	5550 3300 6150 3300
Wire Wire Line
	6750 3300 7350 3300
Wire Wire Line
	4350 4000 4950 4000
Wire Wire Line
	5550 4000 6150 4000
Wire Wire Line
	6750 4000 7350 4000
Wire Wire Line
	3700 4700 3100 4700
Wire Wire Line
	4900 4700 4300 4700
Wire Wire Line
	6100 4700 5500 4700
Wire Wire Line
	4300 5400 4900 5400
Wire Wire Line
	5500 5400 6100 5400
Wire Wire Line
	6700 5400 7300 5400
Wire Wire Line
	3100 6100 2750 6100
Wire Wire Line
	4300 6100 3700 6100
Wire Wire Line
	6100 6100 5500 6100
Wire Wire Line
	3700 6800 3100 6800
Wire Wire Line
	4900 6800 4300 6800
Wire Wire Line
	6100 6800 5500 6800
$EndSCHEMATC
